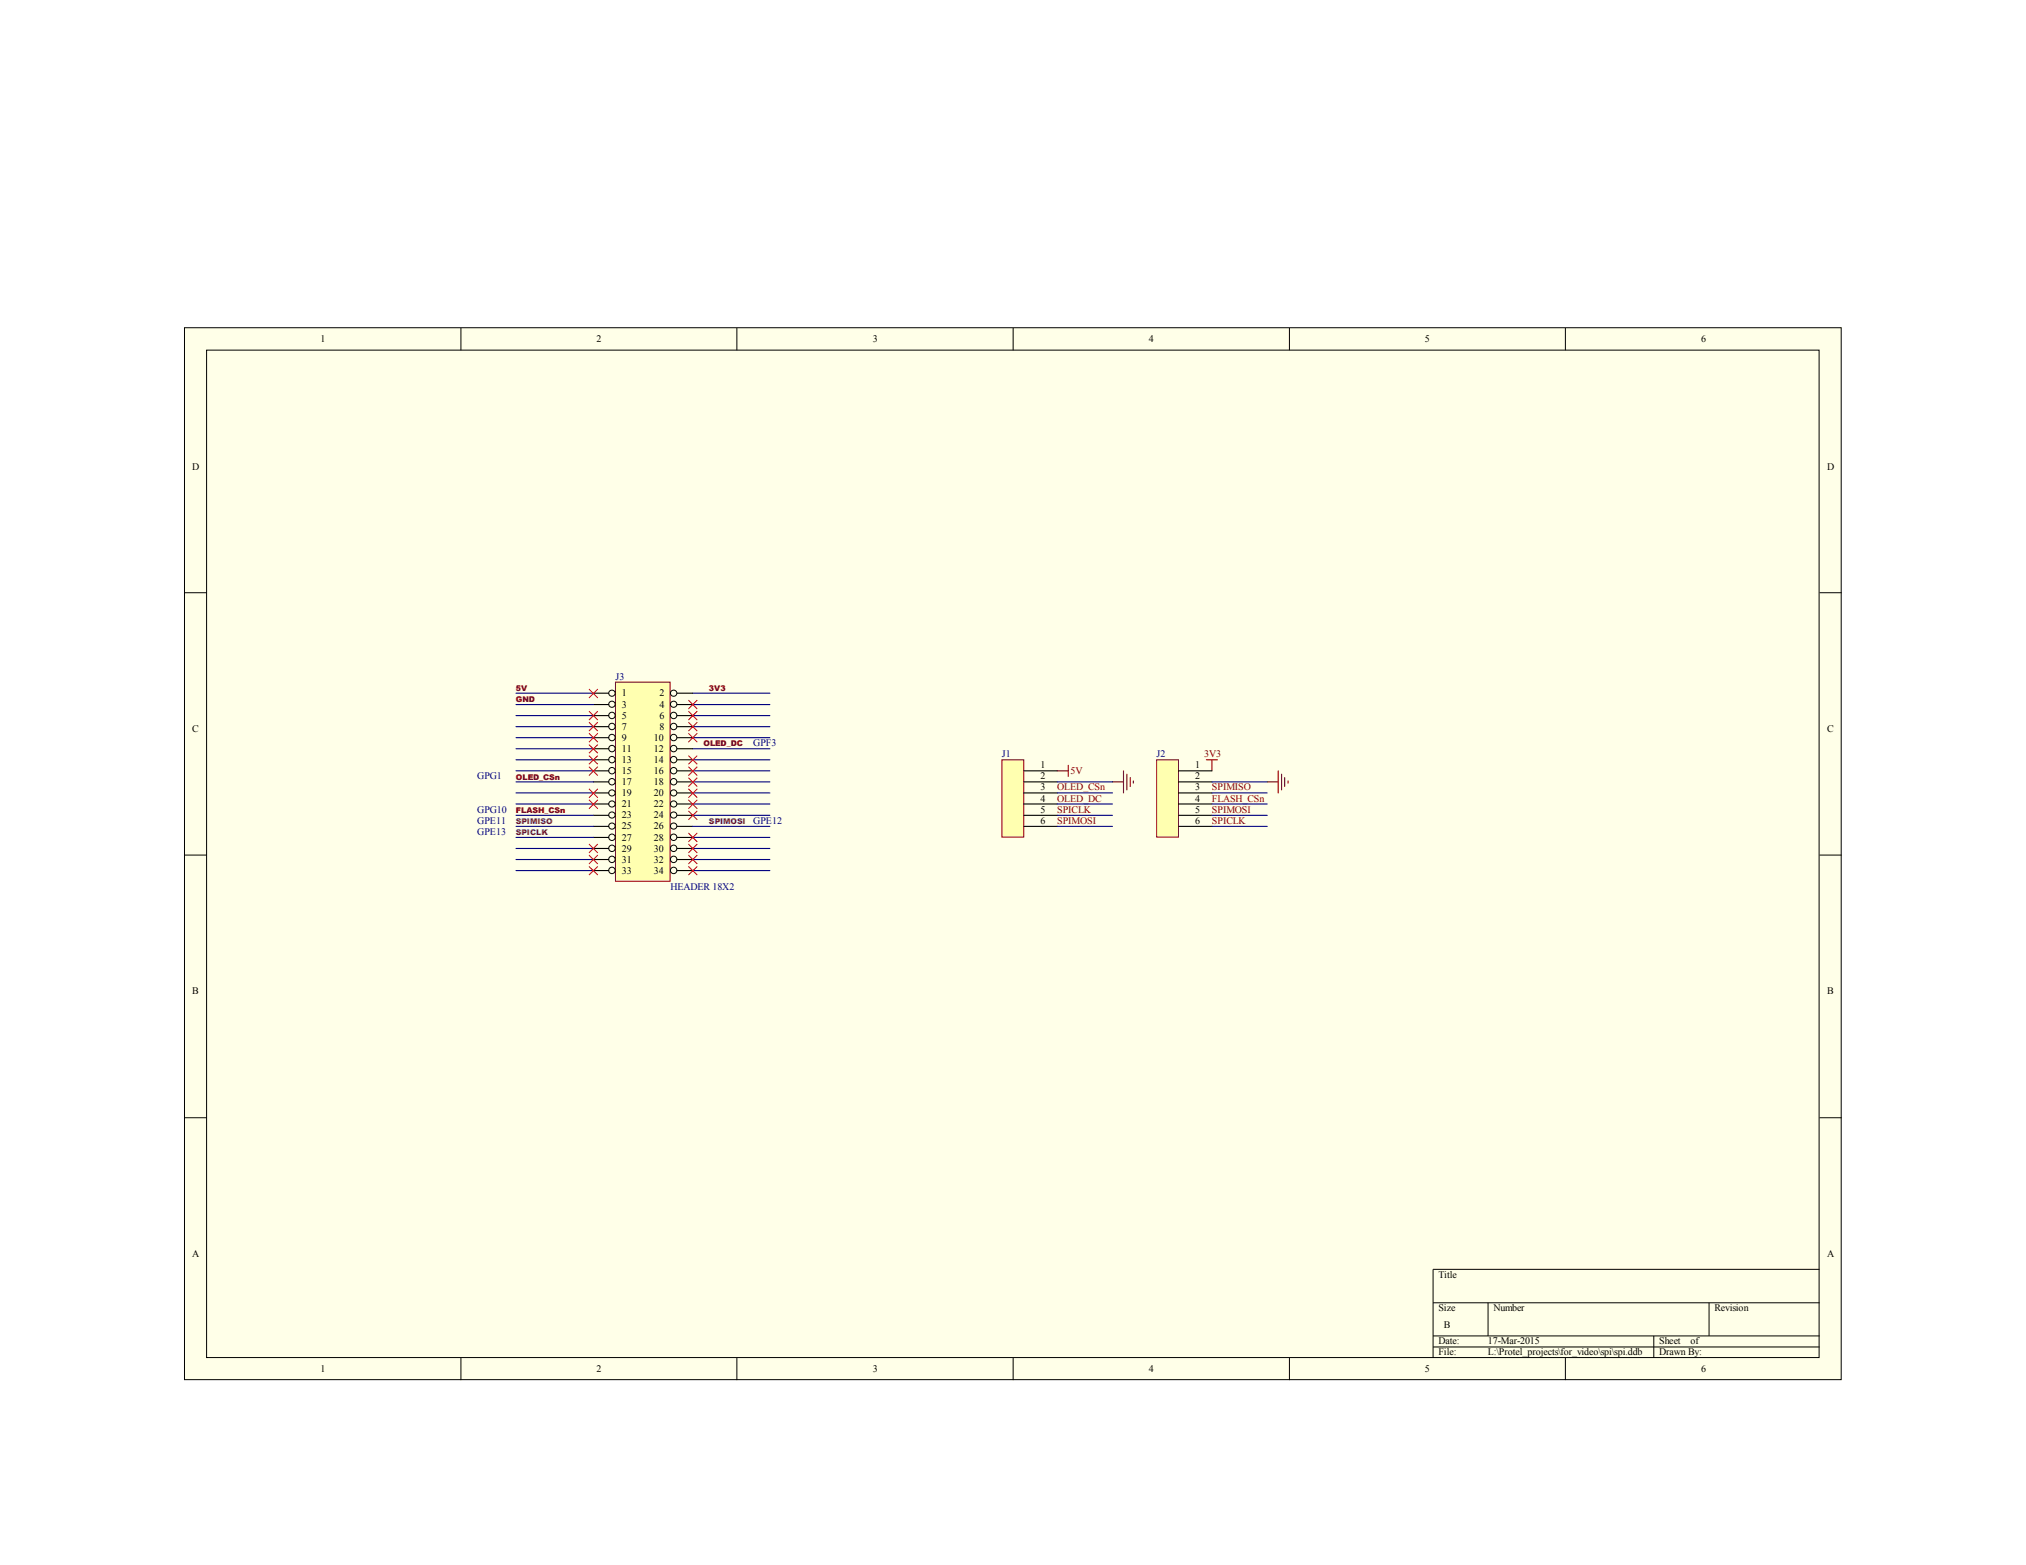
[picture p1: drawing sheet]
<svg xmlns="http://www.w3.org/2000/svg" width="279mm" height="216mm" viewBox="0 0 279 216" stroke-linecap="round" stroke-linejoin="round" font-family="sans-serif">
<path d="M25.4 45.2h228.5v145.1h-228.5z" fill="#ffffe8"/>
<g fill="none" stroke="#000" stroke-width=".14">
<path d="M25.4 45.2h228.5v145.1h-228.5zM28.5 48.3h222.4v139h-222.4zM63.6 45.2v3.1M101.6 45.2v3.1M139.7 45.2v3.1M177.8 45.2v3.1M215.9 45.2v3.1M25.5 81.8h3M250.9 81.8h3.1M25.5 118h3M250.9 118h3.1M25.5 154.2h3"/>
<path d="M250.9 154.2h3.1M197.6 179.7h53.3M205.2 179.7v4.6M235.7 179.7v4.6M250.9 175.1h-53.3v12.2M63.6 187.3v3.1M101.6 187.3v3.1M139.7 187.3v3.1M177.8 187.3v3.1M197.6 184.3h53.3M197.6 185.8h53.3M215.9 187.3v3.1"/>
<path d="M228.1 184.3v3"/>
</g>
<path d="M145.8 106.3h1.5M147.3 105.6v1.5" fill="none" stroke="#800000" stroke-width=".15"/>
<path d="M138.2 104.9h3v10.6h-3z" fill="#ffffb0"/>
<path d="M138.2 104.8h3v10.7h-3z" fill="none" stroke="#800000" stroke-width=".14"/>
<path d="M141.2 106.3h4.6M141.2 107.9h4.6M141.2 109.4h4.6M141.2 110.9h4.6M141.2 112.5h4.6M141.2 114h4.6" fill="none" stroke="#000" stroke-width=".15"/>
<path d="M153.4 107.9h1.5M154.9 106.3v3.1M155.4 106.8v2.2M155.9 107.3v1.2M156.3 107.7v.3M166.4 104.8h1.5M167.1 104.8v1.5" fill="none" stroke="#800000" stroke-width=".15"/>
<path d="M145.8 107.9h7.6M145.8 109.4h7.6M145.8 110.9h7.6M145.8 112.5h7.6M145.8 114h7.6" fill="none" stroke="#000080" stroke-width=".15"/>
<path d="M159.6 104.9h2.9v10.6h-2.9z" fill="#ffffb0"/>
<path d="M159.5 104.8h3v10.7h-3z" fill="none" stroke="#800000" stroke-width=".14"/>
<path d="M162.6 106.3h4.5M162.6 107.9h4.5M162.6 109.4h4.5M162.6 110.9h4.5M162.6 112.5h4.5M162.6 114h4.5" fill="none" stroke="#000" stroke-width=".15"/>
<path d="M174.8 107.9h1.5M176.3 106.3v3.1M176.7 106.8v2.2M177.2 107.3v1.2M177.6 107.7v.3" fill="none" stroke="#800000" stroke-width=".15"/>
<g fill="none" stroke="#000080" stroke-width=".15">
<path d="M71.2 95.6h10.6M71.2 98.7h10.6M95.5 95.6h10.7M95.5 98.7h10.7M71.2 100.2h10.6M71.2 101.8h10.6M95.5 107.9h10.7M95.5 100.2h10.7M95.5 101.8h10.7M95.5 103.3h10.7M167.1 107.9h7.7M167.1 109.4h7.7"/>
<path d="M167.1 110.9h7.7M167.1 112.5h7.7M167.1 114h7.7"/>
</g>
<path d="M84.9 94.1h7.5v27.5h-7.5z" fill="#ffffb0"/>
<path d="M84.9 94.1h7.5v27.5h-7.5z" fill="none" stroke="#800000" stroke-width=".14"/>
<g fill="none" stroke="#000" stroke-width=".14">
<circle cx="84.4" cy="98.7" r=".44"/>
<circle cx="84.4" cy="95.6" r=".43"/>
<circle cx="84.4" cy="97.2" r=".43"/>
<circle cx="92.9" cy="98.7" r=".44"/>
<circle cx="92.9" cy="95.6" r=".43"/>
<circle cx="92.9" cy="97.2" r=".43"/>
<circle cx="84.4" cy="104.8" r=".44"/>
<circle cx="84.4" cy="115.5" r=".44"/>
<circle cx="84.4" cy="107.8" r=".44"/>
<circle cx="84.4" cy="118.6" r=".44"/>
<circle cx="84.4" cy="100.2" r=".44"/>
<circle cx="84.4" cy="103.3" r=".44"/>
<circle cx="84.4" cy="101.7" r=".44"/>
<circle cx="84.4" cy="106.3" r=".44"/>
<circle cx="84.4" cy="117" r=".44"/>
<circle cx="84.4" cy="109.4" r=".43"/>
<circle cx="84.4" cy="110.9" r=".43"/>
<circle cx="84.4" cy="112.4" r=".43"/>
<circle cx="84.4" cy="114" r=".43"/>
<circle cx="92.9" cy="115.5" r=".44"/>
<circle cx="92.9" cy="101.7" r=".44"/>
<circle cx="92.9" cy="100.2" r=".44"/>
<circle cx="92.9" cy="106.3" r=".44"/>
<circle cx="92.9" cy="103.3" r=".44"/>
<circle cx="92.9" cy="107.8" r=".44"/>
<circle cx="92.9" cy="104.8" r=".44"/>
<circle cx="92.9" cy="118.6" r=".44"/>
<circle cx="92.9" cy="117" r=".44"/>
<circle cx="92.9" cy="110.9" r=".43"/>
<circle cx="92.9" cy="114" r=".43"/>
<circle cx="92.9" cy="109.4" r=".43"/>
<circle cx="92.9" cy="112.4" r=".43"/>
<circle cx="84.4" cy="120.1" r=".44"/>
<circle cx="92.9" cy="120.1" r=".44"/>
</g>
<g fill="none" stroke="#000" stroke-width=".15">
<path d="M81.8 95.6h2.1M81.8 97.2h2.1M81.8 98.7h2.1M93.4 95.6h2.1M93.4 97.2h2.1M93.4 98.7h2.1M81.8 100.2h2.1M81.8 101.8h2.1M81.8 103.3h2.1M81.8 104.8h2.1M81.8 106.3h2.1M81.8 107.9h2.1"/>
<path d="M81.8 109.4h2.1M81.8 110.9h2.1M81.8 112.5h2.1M81.8 114h2.1M81.8 115.5h2.1M81.8 117.1h2.1M81.8 118.6h2.1M93.4 100.2h2.1M93.4 101.8h2.1M93.4 103.3h2.1M93.4 104.8h2.1M93.4 106.3h2.1"/>
<path d="M93.4 107.9h2.1M93.4 109.4h2.1M93.4 110.9h2.1M93.4 112.5h2.1M93.4 114h2.1M93.4 115.5h2.1M93.4 117.1h2.1M93.4 118.6h2.1M81.8 120.1h2.1M93.4 120.1h2.1"/>
</g>
<g fill="none" stroke="#000080" stroke-width=".15">
<path d="M71.2 97.2h10.6M95.5 97.2h10.7M71.2 109.4h10.6M71.2 112.5h10.6M71.2 114h10.6M71.2 118.6h10.6M71.2 117.1h10.6M71.2 110.9h10.6M71.2 106.3h10.6M71.2 107.9h10.6M71.2 103.3h10.6M71.2 104.8h10.6"/>
<path d="M71.2 115.5h10.6M95.5 109.4h10.7M95.5 112.5h10.7M95.5 114h10.7M95.5 118.6h10.7M95.5 117.1h10.7M95.5 110.9h10.7M95.5 106.3h10.7M95.5 104.8h10.7M95.5 115.5h10.7M71.2 120.1h10.6M95.5 120.1h10.7"/>
</g>
<g fill="none" stroke="#f00" stroke-width=".14">
<path d="M81.2 95.1l1.2 1.2M81.2 98.1l1.2 1.2M81.2 99.6l1.2 1.3M82.4 95.1l-1.2 1.2M82.4 98.1l-1.2 1.2M82.4 99.6l-1.2 1.3M94.9 96.6l1.3 1.2M94.9 98.1l1.3 1.2M94.9 99.6l1.3 1.3M96.2 96.6l-1.3 1.2M96.2 98.1l-1.3 1.2M96.2 99.6l-1.3 1.3"/>
<path d="M81.2 101.2l1.2 1.2M81.2 102.7l1.2 1.2M81.2 104.2l1.2 1.2M81.2 105.8l1.2 1.2M81.2 108.8l1.2 1.2M81.2 110.3l1.2 1.3M81.2 116.4l1.2 1.3M81.2 118l1.2 1.2M81.2 119.5l1.2 1.2M82.4 101.2l-1.2 1.2M82.4 102.7l-1.2 1.2M82.4 104.2l-1.2 1.2"/>
<path d="M82.4 105.8l-1.2 1.2M82.4 108.8l-1.2 1.2M82.4 110.3l-1.2 1.3M82.4 116.4l-1.2 1.3M82.4 118l-1.2 1.2M82.4 119.5l-1.2 1.2M94.9 101.2l1.3 1.2M94.9 104.2l1.3 1.2M94.9 105.8l1.3 1.2M94.9 107.3l1.3 1.2M94.9 108.8l1.3 1.2M94.9 110.3l1.3 1.3"/>
<path d="M94.9 111.9l1.3 1.2M94.9 114.9l1.3 1.2M94.9 116.4l1.3 1.3M94.9 118l1.3 1.2M94.9 119.5l1.3 1.2M96.2 101.2l-1.3 1.2M96.2 104.2l-1.3 1.2M96.2 105.8l-1.3 1.2M96.2 107.3l-1.3 1.2M96.2 108.8l-1.3 1.2M96.2 110.3l-1.3 1.3M96.2 111.9l-1.3 1.2"/>
<path d="M96.2 114.9l-1.3 1.2M96.2 116.4l-1.3 1.3M96.2 118l-1.3 1.2M96.2 119.5l-1.3 1.2"/>
</g>
<g font-size="1.4">
<text x="44.2" y="47.2">1</text>
<text x="82.3" y="47.2">2</text>
<text x="120.4" y="47.2">3</text>
<text x="158.5" y="47.2">4</text>
<text x="196.5" y="47.2">5</text>
<text x="234.6" y="47.2">6</text>
<text x="26.5" y="64.8">D</text>
<text x="252" y="64.8">D</text>
<text x="26.5" y="101">C</text>
<text x="85.8" y="96.1">1</text>
<text x="85.8" y="97.6">3</text>
<text x="85.8" y="99.1">5</text>
<text x="85.8" y="100.7">7</text>
<text x="90.9" y="96.1">2</text>
<text x="90.9" y="97.6">4</text>
<text x="90.9" y="99.1">6</text>
<text x="90.9" y="100.7">8</text>
<text x="252" y="101">C</text>
<text x="85.8" y="102.2">9</text>
<text x="85.8" y="103.7">11</text>
<text x="85.8" y="105.2">13</text>
<text x="85.8" y="106.8">15</text>
<text x="90.2" y="102.2">10</text>
<text x="90.2" y="103.7">12</text>
<text x="90.2" y="105.2">14</text>
<text x="90.2" y="106.8">16</text>
<text x="143.5" y="106">1</text>
<text x="143.5" y="107.5">2</text>
<text x="164.8" y="106">1</text>
<text x="164.8" y="107.5">2</text>
<text x="85.8" y="108.3">17</text>
<text x="85.8" y="109.8">19</text>
<text x="85.8" y="111.3">21</text>
<text x="85.8" y="112.9">23</text>
<text x="90.2" y="108.3">18</text>
<text x="90.2" y="109.8">20</text>
<text x="90.2" y="111.3">22</text>
<text x="90.2" y="112.9">24</text>
<text x="143.5" y="109.1">3</text>
<text x="143.5" y="110.6">4</text>
<text x="143.5" y="112.1">5</text>
<text x="143.5" y="113.7">6</text>
<text x="164.8" y="109.1">3</text>
<text x="164.8" y="110.6">4</text>
<text x="164.8" y="112.1">5</text>
<text x="164.8" y="113.7">6</text>
<text x="85.8" y="114.4">25</text>
<text x="85.8" y="116">27</text>
<text x="85.8" y="117.5">29</text>
<text x="85.8" y="119">31</text>
<text x="90.2" y="114.4">26</text>
<text x="90.2" y="116">28</text>
<text x="90.2" y="117.5">30</text>
<text x="90.2" y="119">32</text>
<text x="85.8" y="120.5">33</text>
<text x="90.2" y="120.5">34</text>
<text x="26.5" y="137.2">B</text>
<text x="252" y="137.2">B</text>
<text x="26.5" y="173.4">A</text>
<text x="252" y="173.4">A</text>
<text x="198.4" y="176.3">Title</text>
<text x="198.4" y="180.9">Size</text>
<text x="198.4" y="185.5">Date:</text>
<text x="199.1" y="183.2">B</text>
<text x="205.2" y="185.5">17-Mar-2015</text>
<text x="205.9" y="180.9">Number</text>
<text x="228.8" y="185.5">Sheet</text>
<text x="233.1" y="185.5">of</text>
<text x="236.4" y="180.9">Revision</text>
<text x="44.2" y="189.3">1</text>
<text x="82.3" y="189.3">2</text>
<text x="120.4" y="189.3">3</text>
<text x="158.5" y="189.3">4</text>
<text x="196.5" y="189.3">5</text>
<text x="198.4" y="187">File:</text>
<text x="205.2" y="187">L:\Protel_projects\for_video\spi\spi.ddb</text>
<text x="228.8" y="187">Drawn By:</text>
<text x="234.6" y="189.3">6</text>
</g>
<g font-size="1.4" fill="#000080">
<text x="84.9" y="93.8">J3</text>
<text x="65.8" y="107.5">GPG1</text>
<text x="103.9" y="103">GPF3</text>
<text x="138.2" y="104.5">J1</text>
<text x="159.5" y="104.5">J2</text>
<text x="65.8" y="112.1">GPG10</text>
<text x="65.8" y="113.7">GPE11</text>
<text x="103.9" y="113.7">GPE12</text>
<text x="65.8" y="115.2">GPE13</text>
<text x="92.5" y="122.8">HEADER 18X2</text>
</g>
<g font-size="1.4" fill="#800000">
<text x="147.6" y="106.8">5V</text>
<text x="166.1" y="104.5">3V3</text>
<text x="145.8" y="109.1">OLED_CSn</text>
<text x="145.8" y="110.6">OLED_DC</text>
<text x="145.8" y="112.1">SPICLK</text>
<text x="145.8" y="113.7">SPIMOSI</text>
<text x="167.1" y="110.6">FLASH_CSn</text>
<text x="167.1" y="109.1">SPIMISO</text>
<text x="167.1" y="113.7">SPICLK</text>
<text x="167.1" y="112.1">SPIMOSI</text>
</g>
<g font-size="1.1" fill="#800000">
<text x="71.2" y="95.3">5V</text>
<text x="97.8" y="95.3">3V3</text>
<text x="71.2" y="96.8">GND</text>
<text x="71.2" y="107.5">OLED_CSn</text>
<text x="97" y="103">OLED_DC</text>
<text x="71.2" y="112.1">FLASH_CSn</text>
</g>
<g font-size="1.1" fill="#800080">
<text x="71.2" y="113.7">SPIMISO</text>
<text x="97.8" y="113.7">SPIMOSI</text>
<text x="71.2" y="115.2">SPICLK</text>
</g>
</svg>
